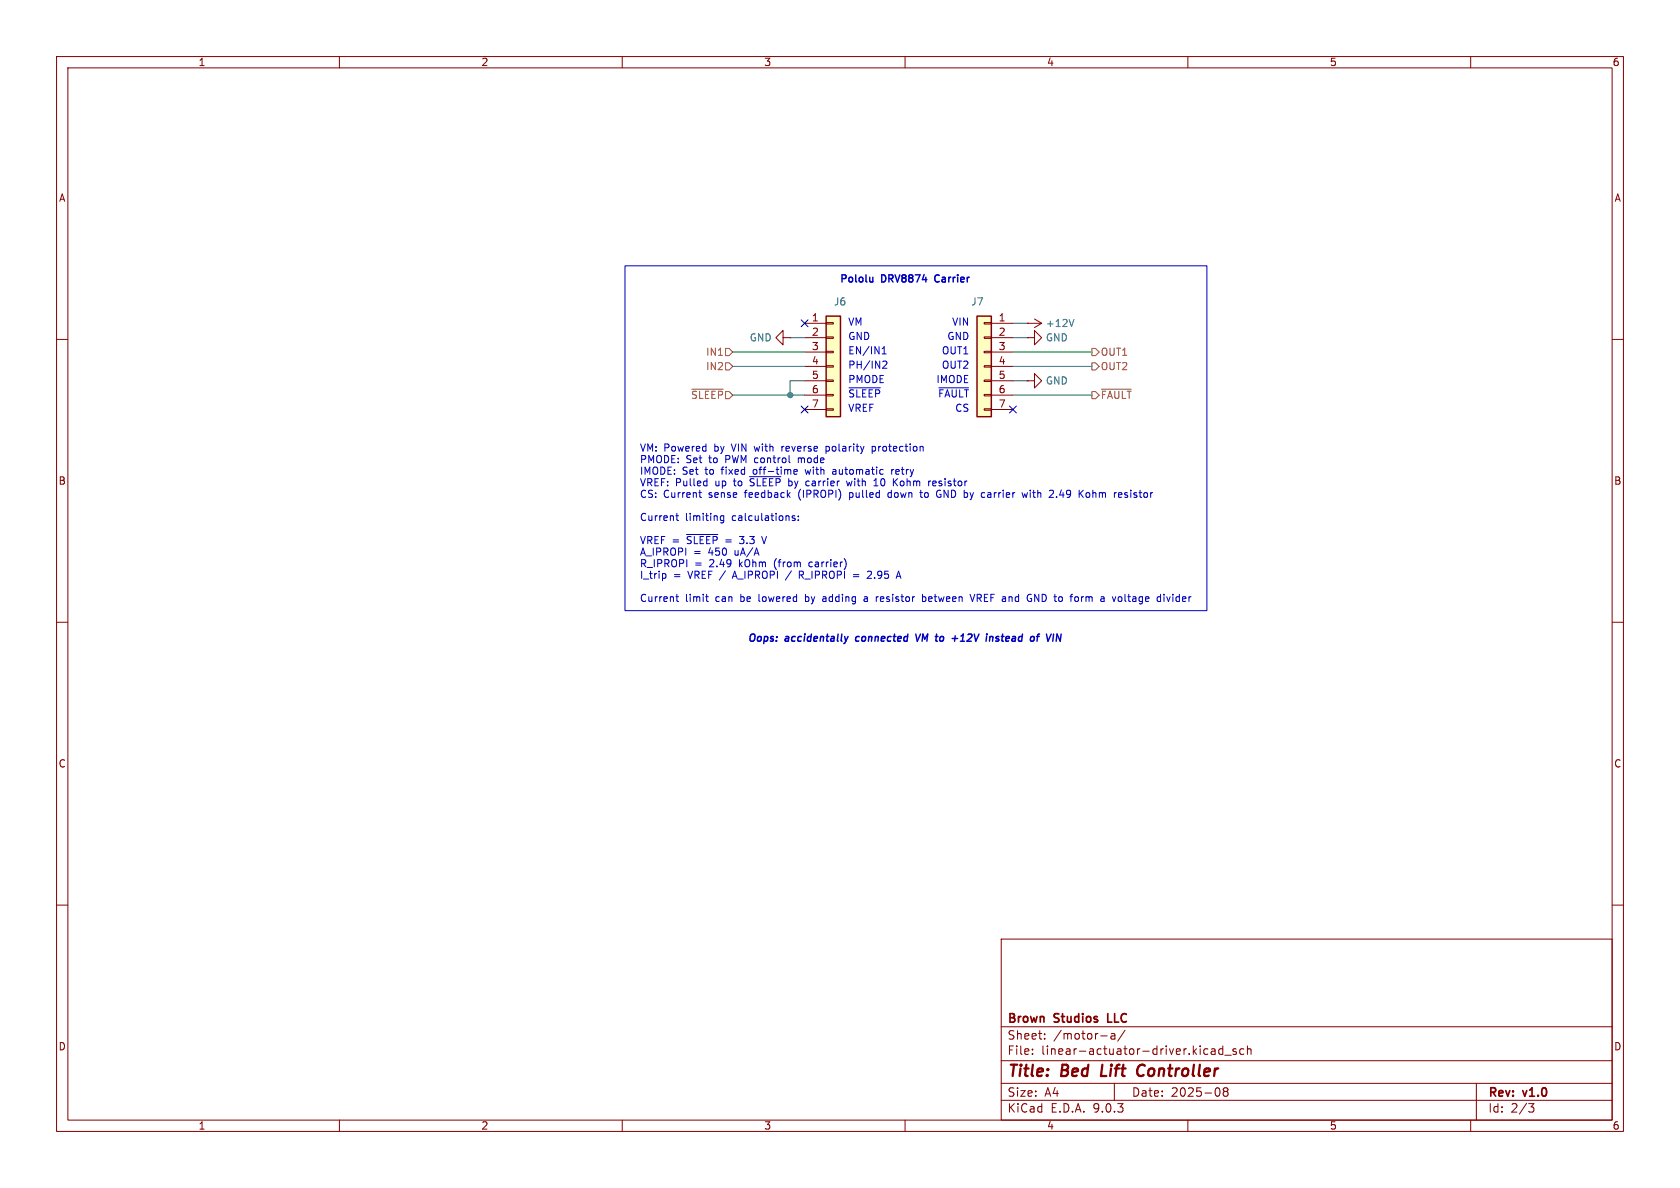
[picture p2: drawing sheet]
<svg xmlns="http://www.w3.org/2000/svg" width="297mm" height="210mm" viewBox="0 0 297 210" stroke-linecap="round" stroke-linejoin="round" font-family="sans-serif">
<g fill="none" stroke="#840000" stroke-width=".18">
<path d="M10 10h277v190h-277zM12 12h273v186h-273zM60 10v2M110 10v2M160 10v2M210 10v2M260 10v2M181.6 57.2h.1M181.6 57.2h2.5M182.9 56.4l1.2 .8M184.1 57.2l-1.2 .7M10 60h2"/>
<path d="M285 60h2M10 110h2M285 110h2M10 160h2M177 166h108v32h-108zM285 160h2M60 198v2M110 198v2M160 198v2M177 194.5h108M177 191.5h108M177 187.5h108"/>
<path d="M177 181.5h108M182.5 186.3v.1M182.5 185.5v.1M184.7 183.6v.1M184.7 182.8v.1M194.6 183.1h1.1M196.5 182.8h.5l.1 .9M197 191.5v3M197.1 183.1h-.5a.29 .29 0 0 0-.2 .3 .29 .29 0 0 0 .2 .3l.5-.1M198.9 182.1l-1.3 2M210 198v2M214.2 185.5h.5l.1 .9"/>
<path d="M214.8 185.8h-.5a.29 .29 0 0 0-.2 .3 .29 .29 0 0 0 .2 .3l.5-.1M215.3 192.3a.94 .94 0 0 1 0 1.5M216.2 185.5l-.5-.1-.2 .3v.4l.1 .2h.6M216.2 184.9v1.5M216.5 186.5h1.2M216.5 192.9l-.3-.2 .3-.4 .5 .1 .1 .2-.3 .3M216.5 192.9l-.3 .3 .1 .5 .2 .1 .5-.1 .1-.2-.1-.4-.2-.2M216.5 192.9h.3M218.5 185.5l-.3-.1-.2 .2v.2l.5 .2v.3h-.5M219.9 185.5l-.4-.1-.3 .3v.4l.1 .2h.6M220.5 185.5l.2-.1 .4 .1 .1 .9M220.5 184.9v1.5"/>
<path d="M260 198v2M261 191.5v6.5M270.2 195.1h1l-.5 .6 .4 .1 .1 .5-.3 .3h-.4"/>
</g>
<path d="M194.9 188.2l-.3 2h1M202 188.2a1.13 1.13 0 0 0-.9 .7 1.13 1.13 0 0 0 .2 1.2l.3 .1 .5-.1" fill="none" stroke="#840000" stroke-width=".4"/>
<path d="M195.8 179.2v1.5h.8" fill="none" stroke="#840000" stroke-width=".3"/>
<path d="M189.9 56.5l-.5 1.2" fill="none" stroke="#008484" stroke-width=".18"/>
<path d="M146 55.9h2.6v17.8h-2.6z" fill="#ffffc2"/>
<path d="M146 55.9h2.6v17.8h-2.6z" fill="none" stroke="#840000" stroke-width=".25"/>
<g fill="none" stroke="#840000" stroke-width=".18">
<path d="M138.4 59.7v-1.3l-1.2 1.3 1.2 1.3v-1.3h1.3M139.7 59.7h.1M142.2 57.2h3.8M142.2 59.7h3.8M146 57h1.3v.3h-1.3zM146 59.6h1.3v.2h-1.3zM181.6 59.7h1.3v-1.3l1.2 1.3-1.2 1.3v-1.3M181.6 59.7h.1M142.2 62.2h3.8M142.2 64.8h3.8M142.2 67.3h3.8M142.2 69.9h3.8"/>
<path d="M142.2 72.4h3.8M146 62.1h1.3v.3h-1.3zM146 64.6h1.3v.3h-1.3zM146 67.2h1.3v.2h-1.3zM146 69.7h1.3v.3h-1.3zM146 72.3h1.3v.2h-1.3z"/>
</g>
<path d="M172.7 55.9h2.6v17.8h-2.6z" fill="#ffffc2"/>
<path d="M172.7 55.9h2.6v17.8h-2.6z" fill="none" stroke="#840000" stroke-width=".25"/>
<g fill="none" stroke="#840000" stroke-width=".18">
<path d="M174 57h1.3v.3h-1.3zM174 59.6h1.3v.2h-1.3zM175.3 57.2h3.8M175.3 59.7h3.8M174 62.1h1.3v.3h-1.3zM174 64.6h1.3v.3h-1.3zM174 67.2h1.3v.2h-1.3zM174 69.7h1.3v.3h-1.3zM174 72.3h1.3v.2h-1.3zM175.3 62.2h3.8M175.3 64.8h3.8M175.3 67.3h3.8"/>
<path d="M175.3 69.9h3.8M175.3 72.4h3.8M181.6 67.3h1.3v-1.3l1.2 1.3-1.2 1.3v-1.3M181.6 67.3h.1"/>
</g>
<path d="M122.3 68.8h5.6M128.3 61.6h.6l.6 .6-.6 .7h-.6zM128.3 64.1h.6l.6 .7-.6 .6h-.6zM193 64.1h.7l.6 .7-.6 .6h-.7zM193 69.2h.7l.6 .7-.6 .6h-.7zM193 61.6h.7l.6 .6-.6 .7h-.7zM194.7 68.8h5.3" fill="none" stroke="#848400" stroke-width=".18"/>
<path d="M139.7 59.7h2.5M179.1 57.2h2.5M179.1 59.7h2.5M129.5 62.2h12.7M129.5 64.8h12.7M129.5 69.9h12.7M142.2 67.3h-2.5v2.6M179.1 62.2h13.9M179.1 64.8h13.9M179.1 69.9h13.9M179.1 67.3h2.5" fill="none" stroke="#008400" stroke-width=".18"/>
<path d="M141.6 56.5l1.2 1.3M142.8 56.5l-1.2 1.3M141.6 71.8l1.2 1.2M142.8 71.8l-1.2 1.2M178.5 71.8l1.2 1.2M179.7 71.8l-1.2 1.2" fill="none" stroke="#000084" stroke-width=".18"/>
<g fill="none" stroke="#0000c2" stroke-width=".18">
<path d="M110.5 47h102.9v61h-102.9zM138.2 78.9v.8M138.5 78.9l-.3 .2M146 78.9v1.3M146 79.7h.4M146.4 78.9l-.4 .1M150.1 68.6h5.5M154.2 79l.4-.1 .1 .1M154.2 78.9v1.3M154.7 79.6l-.1 .1h-.4M155.9 62.6h.8M155.9 61.7l.4-.4v1.3"/>
<path d="M156.1 64l.5-.2 .2 .4-.8 .9h.8M166 68.6h5.2M119.5 91.2h.5M119.7 90.7v1.1l.3 .2M121.4 94.5h5.5M123.5 87.1h.5M123.7 87.7l.3 .2M124.6 85l.4 .1M125 84.6v1.3M125 85.8l-.4 .1M127.9 91.2h-.3l-.3 .2 .2 .6h.4M127.9 91.2v1l-.2 .2h-.3"/>
<path d="M132.5 84.3h5.5M134.7 94.8l.4 1.3M139.6 81.7l.1 .1M140.3 83.4l.6-.1v-.2l-.4-.1-.2 .2 .1 .6h.5M140.5 91.2h-.3l-.2 .2 .1 .1 .4 .2v.3h-.5M141.1 80.9v.9M141.1 91.2v.2M141.1 91.9v.1M141.3 80.9l-.2 .2M142.3 83l.3 .8M142.5 85.6l.1 .2 .3 .1M142.9 85l-.3 .1-.1 .2"/>
<path d="M143.2 99.3l-.2 .3v.4l.2 .2M147.6 83l-.4 .1M147.7 83.4h-.3l-.2 .1v.3h.5M149.7 85l.2 .9 .2-.6 .3 .6M150.2 87.1v1.3M150.2 87.9h.1M150.3 87.1h-.1M154.5 85.9h.7M154.5 85l.4-.4v1.3M157.5 87.1h-.4l-.1 .2v.5l.5 .1M157.6 83v.8M158 83l-.4 .2"/>
<path d="M158.1 85.2l.6 .7M158.7 84.6l-.8 .7M162.6 87.1h.5M162.8 86.7v1l.3 .2M164.4 85h.1M165.3 85h-.2l-.2 .2 .1 .6 .3 .1M165.5 85.3l-.6 .2M166.1 87.4h.2M166.3 87.8l-.2 .1h-.3M174.6 87.5v.4M180.7 87.1l.2 .8 .3-.6 .2 .6 .2-.8M186.8 87.8v.1"/>
<path d="M192.6 87.2l-.4-.1-.2 .2 .1 .6h.3l.2-.1M197.9 87.1h.4v.3l-.6 .1M198.3 87.9h-.4M198.8 87.9h.4M199 87.1l-.2 .2 .2 .2M117.5 101.4l.2 .2v.4l-.2 .2M119.5 105.5h.5M119.7 105.1v1l.3 .2M124.7 105.5h.5M124.9 105.1v1l.3 .2M139.9 100.9l-1.1 1.6M141.3 101v1.2"/>
<path d="M141.3 101.6h.5M141.6 101.6l.4 .6M142.4 105.1v1.2M142.4 106.3h.1M142.5 105.5h-.1M145.4 106.1l.2 .2h.3M145.8 105.5h-.3M145.9 105.8h-.3l-.2 .2M150.9 101.6h.9M150.9 101.9h.9M152.8 105.5h.5M153.3 105.8h-.4l-.2 .2 .2 .3h.4"/>
<path d="M153.3 101.1l.5-.1 .3 .2M154.1 101.3l-.8 .9h.8M155.7 105.5v.8M156.2 105.8l-.6 .1M158.4 102.2l.5-1.2 .4 1.2M158.5 101.9h.7M163.1 105.5h.3l.3 .2-.1 .6h-.5M163.1 105.1v1.2M171.5 105.1l.4 1.2 .4-1.2M182.9 106.3v-1.2l.7 1.2M196.6 105.5l.3 .8M198.9 105.1v1l.2 .2"/>
<path d="M206.3 105.5l.3 .8 .3-.8"/>
</g>
<path d="M154.3 49v.9M154.3 49.7l-.2 .2M149.9 112.5l-.4 .9M151.3 112.7v.5M161.9 112.1l.3 1.3 .5-1.3M168.3 112.9h1M169.8 113.4h.7M175.2 112.5l.3 .2v.7M176 113.3l.4 .1M176.5 112.5l-.3 .1-.1 .1 .3 .2" fill="none" stroke="#0000c2" stroke-width=".25"/>
<circle cx="139.7" cy="69.9" r=".46" fill="#008400" stroke="#008400" stroke-width=".18"/>
<g font-size="2.8" fill="#840000">
<text x="178" y="190.9">Title:</text>
<text x="187.7" y="190.9">Bed</text>
<text x="195.5" y="190.9">Lift</text>
<text x="202.7" y="190.9">Controller</text>
</g>
<g font-size="2.1" fill="#840000">
<text x="178" y="184">Sheet:</text>
<text x="178" y="181.2">Brown</text>
<text x="186.2" y="184">/motor-a/</text>
<text x="186.5" y="181.2">Studios</text>
<text x="196.5" y="181.2">LLC</text>
<text x="178" y="186.7">File:</text>
<text x="184.1" y="186.7">linear-actuator-driver.kicad_sch</text>
<text x="178" y="196.9">KiCad</text>
<text x="178" y="194.1">Size:</text>
<text x="184.7" y="194.1">A4</text>
<text x="185.7" y="196.9">E.D.A.</text>
<text x="193.3" y="196.9">9.0.3</text>
<text x="200" y="194.1">Date:</text>
<text x="207" y="194.1">2025-08</text>
<text x="263" y="194.3">Rev:</text>
<text x="263" y="196.9">Id:</text>
<text x="267.1" y="196.9">2/3</text>
<text x="269.4" y="194.3">v1.0</text>
</g>
<g font-size="1.8" fill="#840000">
<text x="35" y="11.9">1</text>
<text x="85" y="11.9">2</text>
<text x="135" y="11.9">3</text>
<text x="185" y="11.9">4</text>
<text x="235" y="11.9">5</text>
<text x="285" y="11.9">6</text>
<text x="10.3" y="35.9">A</text>
<text x="285.3" y="35.9">A</text>
<text x="143.4" y="56.9">1</text>
<text x="143.4" y="59.4">2</text>
<text x="176.5" y="56.9">1</text>
<text x="176.5" y="59.4">2</text>
<text x="143.4" y="62">3</text>
<text x="143.4" y="64.5">4</text>
<text x="176.5" y="62">3</text>
<text x="176.5" y="64.5">4</text>
<text x="143.4" y="67.1">5</text>
<text x="143.4" y="69.6">6</text>
<text x="176.5" y="67.1">5</text>
<text x="176.5" y="69.6">6</text>
<text x="143.4" y="72.1">7</text>
<text x="176.5" y="72.1">7</text>
<text x="10.3" y="85.9">B</text>
<text x="285.3" y="85.9">B</text>
<text x="10.3" y="135.9">C</text>
<text x="285.3" y="135.9">C</text>
<text x="10.3" y="185.9">D</text>
<text x="285.3" y="185.9">D</text>
<text x="35" y="199.9">1</text>
<text x="85" y="199.9">2</text>
<text x="135" y="199.9">3</text>
<text x="185" y="199.9">4</text>
<text x="235" y="199.9">5</text>
<text x="285" y="199.9">6</text>
</g>
<g font-size="1.8" fill="#0000c2">
<text x="148.3" y="50.3">Pololu</text>
<text x="155.8" y="50.3">DRV8874</text>
<text x="165.8" y="50.3">Carrier</text>
<text x="149.9" y="57.8">VM</text>
<text x="168.2" y="57.8">VIN</text>
<text x="149.9" y="62.8">EN/IN1</text>
<text x="149.9" y="65.4">PH/IN2</text>
<text x="149.9" y="60.3">GND</text>
<text x="166.4" y="65.4">OUT2</text>
<text x="166.4" y="62.8">OUT1</text>
<text x="167.4" y="60.3">GND</text>
<text x="149.9" y="67.9">PMODE</text>
<text x="149.9" y="70.5">~{SLEEP}</text>
<text x="165.4" y="67.9">IMODE</text>
<text x="165.7" y="70.5">~{FAULT}</text>
<text x="149.9" y="73">VREF</text>
<text x="168.8" y="73">CS</text>
<text x="113" y="80">VM: Powered</text>
<text x="113" y="82.1">PMODE:</text>
<text x="121.3" y="82.1">Set</text>
<text x="125.5" y="82.1">to</text>
<text x="126.4" y="80">by</text>
<text x="128.5" y="82.1">PWM control</text>
<text x="129.7" y="80">VIN</text>
<text x="133.9" y="80">with</text>
<text x="138.8" y="80">reverse</text>
<text x="141.7" y="82.1">mode</text>
<text x="146.8" y="80">polarity</text>
<text x="155.2" y="80">protection</text>
<text x="113" y="84.1">IMODE:</text>
<text x="113" y="86.2">VREF: Pulled</text>
<text x="113" y="88.2">CS:</text>
<text x="117.3" y="88.2">Current</text>
<text x="120.6" y="84.1">Set</text>
<text x="124.8" y="84.1">to</text>
<text x="125.4" y="88.2">sense</text>
<text x="126.6" y="86.2">up</text>
<text x="127.9" y="84.1">fixed</text>
<text x="130" y="86.2">to</text>
<text x="132" y="88.2">feedback</text>
<text x="133.1" y="86.2">~{SLEEP}</text>
<text x="133.6" y="84.1">off-time</text>
<text x="140.1" y="86.2">by</text>
<text x="141.6" y="88.2">(IPROPI)</text>
<text x="143.1" y="84.1">with</text>
<text x="143.3" y="86.2">carrier</text>
<text x="148.1" y="84.1">automatic</text>
<text x="150.8" y="86.2">with</text>
<text x="150.8" y="88.2">pulled</text>
<text x="155.8" y="86.2">10</text>
<text x="157.9" y="88.2">down</text>
<text x="158.7" y="84.1">retry</text>
<text x="159.4" y="86.2">Kohm</text>
<text x="163.8" y="88.2">to</text>
<text x="165.8" y="86.2">resistor</text>
<text x="166.8" y="88.2">GND by</text>
<text x="175.2" y="88.2">carrier</text>
<text x="182.6" y="88.2">with</text>
<text x="187.6" y="88.2">2.49</text>
<text x="193" y="88.2">Kohm</text>
<text x="199.5" y="88.2">resistor</text>
<text x="113" y="92.3">Current</text>
<text x="121.2" y="92.3">limiting</text>
<text x="129.5" y="92.3">calculations:</text>
<text x="113" y="96.4">VREF =</text>
<text x="113" y="98.4">A_IPROPI</text>
<text x="113" y="100.5">R_IPROPI</text>
<text x="121.5" y="96.4">~{SLEEP}</text>
<text x="122.6" y="98.4">=</text>
<text x="122.8" y="100.5">=</text>
<text x="125.4" y="98.4">450</text>
<text x="125.5" y="100.5">2.49</text>
<text x="128.5" y="96.4">=</text>
<text x="130.1" y="98.4">uA/A</text>
<text x="130.9" y="100.5">kOhm</text>
<text x="131.3" y="96.4">3.3</text>
<text x="135.5" y="96.4">V</text>
<text x="137.3" y="100.5">(from</text>
<text x="143.7" y="100.5">carrier)</text>
<text x="113" y="102.5">I_trip</text>
<text x="113" y="106.6">Current</text>
<text x="119" y="102.5">=</text>
<text x="121.2" y="106.6">limit</text>
<text x="121.8" y="102.5">VREF /</text>
<text x="126.6" y="106.6">can</text>
<text x="130.1" y="102.5">A_IPROPI</text>
<text x="131.2" y="106.6">be</text>
<text x="134.6" y="106.6">lowered</text>
<text x="142.1" y="102.5">R_IPROPI</text>
<text x="143" y="106.6">by</text>
<text x="146.3" y="106.6">adding</text>
<text x="153.8" y="106.6">a</text>
<text x="154.6" y="102.5">2.95</text>
<text x="156.1" y="106.6">resistor</text>
<text x="164.5" y="106.6">between</text>
<text x="173.3" y="106.6">VREF and</text>
<text x="183.7" y="106.6">GND to</text>
<text x="191.8" y="106.6">form</text>
<text x="197.3" y="106.6">a</text>
<text x="199.6" y="106.6">voltage</text>
<text x="207.7" y="106.6">divider</text>
<text x="132" y="113.8">Oops:</text>
<text x="138.8" y="113.8">accidentally</text>
<text x="151.7" y="113.8">connected</text>
<text x="162.9" y="113.8">VM to</text>
<text x="170.3" y="113.8">+12V</text>
<text x="176.8" y="113.8">instead</text>
<text x="185.2" y="113.8">of</text>
</g>
<g font-size="1.8" fill="#008484">
<text x="147.3" y="54.2">J6</text>
<text x="171.6" y="54.2">J7</text>
<text x="184.8" y="58">+12V</text>
<text x="132.4" y="60.6">GND</text>
<text x="184.8" y="60.6">GND</text>
<text x="184.8" y="68.2">GND</text>
</g>
<g font-size="1.8" fill="#848400">
<text x="124.7" y="63.1">IN1</text>
<text x="124.7" y="65.6">IN2</text>
<text x="194.5" y="65.6">OUT2</text>
<text x="194.5" y="63.1">OUT1</text>
<text x="122.1" y="70.7">~{SLEEP}</text>
<text x="194.5" y="70.7">~{FAULT}</text>
</g>
</svg>
